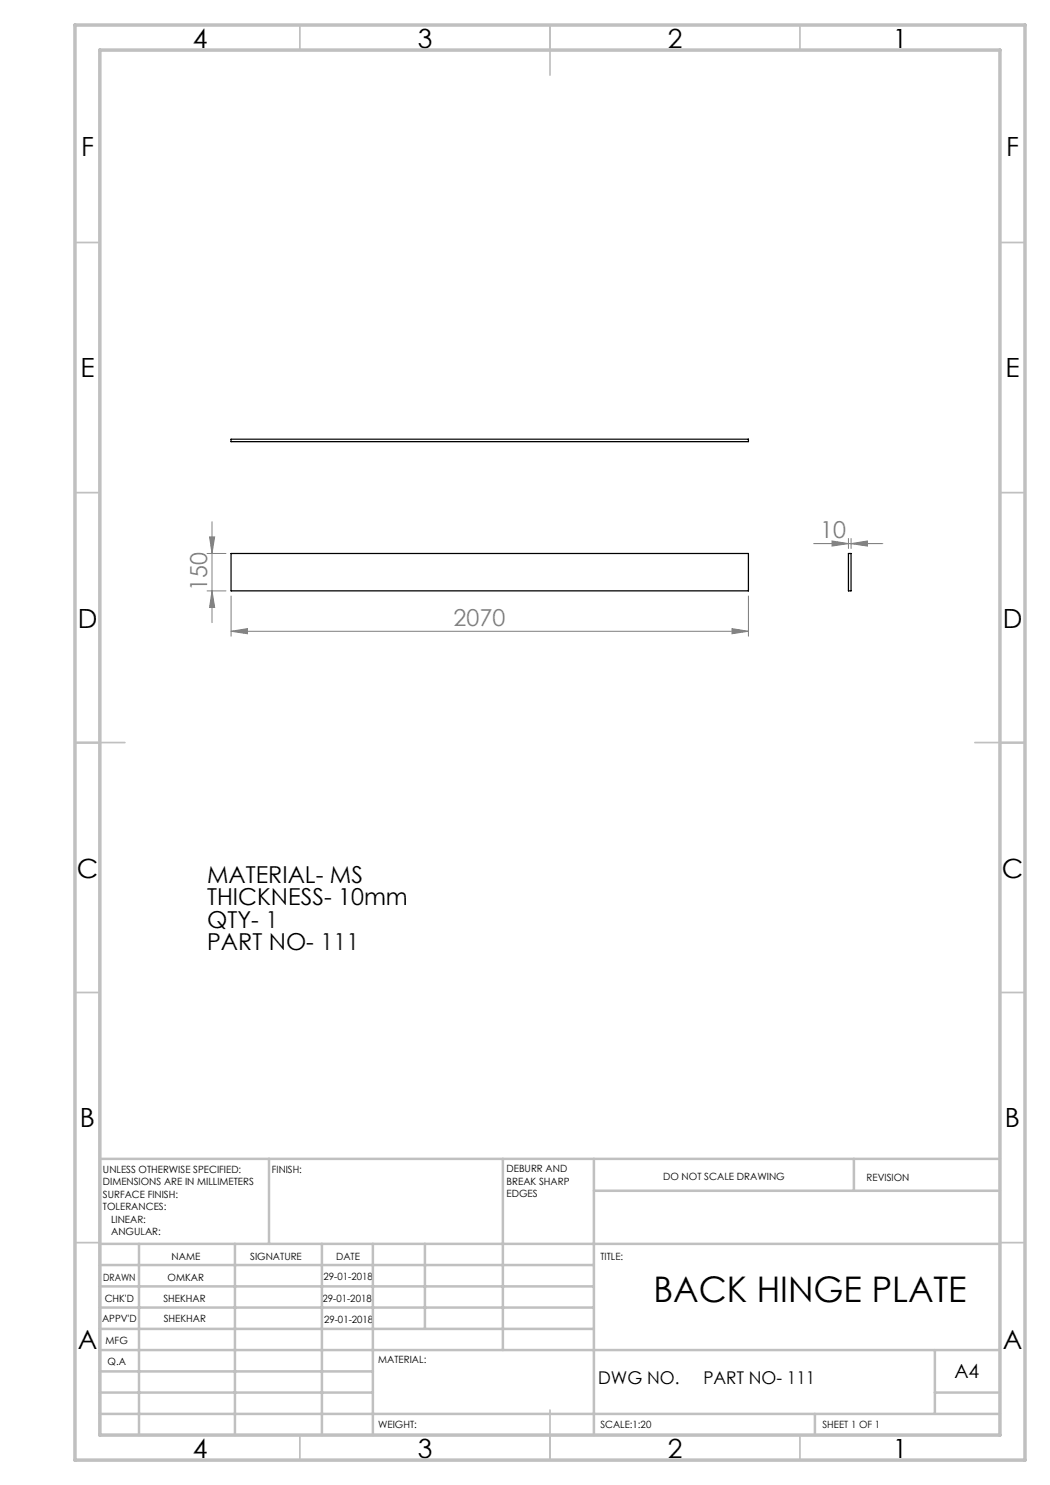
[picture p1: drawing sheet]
<svg xmlns="http://www.w3.org/2000/svg" width="210mm" height="297mm" viewBox="0 0 210 297" stroke-linecap="round" stroke-linejoin="round" font-family="sans-serif">
<g fill="none" stroke="#808080" stroke-width=".2">
<path d="M41.4 110.7h3.8M41.4 118.2h3.8M41.9 107.4h1l-.5 3.3zM42.4 118.2l.5 3.3h-1zM42.4 104.3v20.2M46.2 119.2v8M149.7 119.2v8M162.7 108.7h13.9M166.4 108.2l3.3 .5-3.3 .5zM169.7 107.7v2M170.2 108.7l3.3-.5v1zM170.2 107.7v2"/>
<path d="M46.2 126.3l3.3-.6v1zM46.2 126.3h103.5M146.4 125.7l3.3 .6-3.3 .4z"/>
</g>
<g fill="none" stroke="#c0c0c0" stroke-width=".35">
<path d="M60 5v5M110 5v10M160 5v5M15 48.5h5M200 48.5h5M15 98.5h5M200 98.5h5M15 148.5h10M195 148.5h10M15 198.5h5M200 198.5h5M15 248.5h5"/>
<path d="M200 248.5h5M60 287v5M110 282v10M160 287v5"/>
</g>
<g fill="none" stroke="#c0c0c0" stroke-width=".5">
<path d="M53.8 231.8v17M100.6 231.8v38.2M118.8 231.8v55.2M118.8 238.2h81.2M170.8 231.8v6.4M200 231.8h-180v55.2M20 248.8h180M20 257.3h98.8M20 253h98.8M27.8 248.8v38.2M47 248.8v38.2M64.4 248.8v38.2"/>
<path d="M74.6 248.8v38.2M85 248.8v17M20 265.8h98.8M20 261.5h98.8M20 278.5h54.6M20 274.3h54.6M20 270h180M187 278.5h13M187 270v12.8M20 282.8h180M163 282.8v4.2"/>
</g>
<path d="M15 5h190v287h-190zM20 10h180v277h-180z" fill="none" stroke="#c0c0c0" stroke-width=".7"/>
<g fill="#808080">
<path d="M46.2 126.3l3.3-.6v1zM146.4 125.7l3.3 .6-3.3 .4zM166.4 108.2l3.3 .5-3.3 .5zM170.2 108.7l3.3-.5v1z"/>
<path d="M41.9 107.4h1l-.5 3.3zM42.4 118.2l.5 3.3h-1z"/>
</g>
<path d="M46.2 87.8h103.5v.5h-103.5zM46.2 110.7h103.5v7.5h-103.5zM169.7 110.7h.5v7.5h-.5z" fill="none" stroke="#000" stroke-width=".25"/>
<text font-size="7.1" x="130.7" y="260.4">BACK HINGE PLATE</text>
<g font-size="5.3">
<text x="38.5" y="9.5">4</text>
<text x="83.5" y="9.5">3</text>
<text x="133.6" y="9.5">2</text>
<text x="178.6" y="9.5">1</text>
<text x="16.2" y="31.3">F</text>
<text x="201.2" y="31.3">F</text>
<text x="16.1" y="75.5">E</text>
<text x="201.1" y="75.5">E</text>
<text x="15.5" y="125.5">D</text>
<text x="200.5" y="125.5">D</text>
<text x="15.4" y="175.5">C</text>
<text x="200.4" y="175.5">C</text>
<text x="16" y="225.5">B</text>
<text x="201" y="225.5">B</text>
<text x="15.5" y="269.8">A</text>
<text x="200.5" y="269.8">A</text>
<text x="38.5" y="291.5">4</text>
<text x="83.5" y="291.5">3</text>
<text x="133.6" y="291.5">2</text>
<text x="178.6" y="291.5">1</text>
</g>
<g font-size="4.7" fill="#808080">
<text x="164" y="107.7">10</text>
<text x="41.4" y="118.2" transform="rotate(-90 41.4 118.2)">150</text>
<text x="90.7" y="125.2">2070</text>
</g>
<g font-size="4.7">
<text x="41.4" y="176.5">MATERIAL- MS</text>
<text x="41.4" y="181">THICKNESS- 10mm</text>
<text x="41.4" y="185.6">QTY- 1</text>
<text x="41.4" y="190.1">PART NO- 111</text>
</g>
<text font-size="3.9" x="190.9" y="275.5">A4</text>
<g font-size="3.5">
<text x="119.6" y="276.8">DWG NO.</text>
<text x="140.7" y="276.8">PART NO- 111</text>
</g>
<g font-size="2">
<text x="20.6" y="234.6">UNLESS OTHERWISE SPECIFIED:</text>
<text x="20.6" y="237.1">DIMENSIONS ARE IN MILLIMETERS</text>
<text x="20.6" y="239.6">SURFACE FINISH:</text>
<text x="54.4" y="234.6">FINISH:</text>
<text x="101.3" y="234.5">DEBURR AND</text>
<text x="101.3" y="237">BREAK SHARP</text>
<text x="101.3" y="239.5">EDGES</text>
<text x="132.6" y="236">DO NOT SCALE DRAWING</text>
<text x="173.3" y="236.2">REVISION</text>
<text x="20.6" y="242.1">TOLERANCES:</text>
<text x="22.2" y="244.6">LINEAR:</text>
<text x="22.2" y="247.1">ANGULAR:</text>
<text x="34.3" y="252">NAME</text>
<text x="50" y="251.9">SIGNATURE</text>
<text x="67.2" y="251.9">DATE</text>
<text x="120.1" y="251.9">TITLE:</text>
<text x="20.6" y="256.1">DRAWN</text>
<text x="33.5" y="256.1">OMKAR</text>
<text x="64.7" y="255.9">29-01-2018</text>
<text x="20.9" y="260.3">CHK'D</text>
<text x="32.7" y="260.3">SHEKHAR</text>
<text x="64.5" y="260.3">29-01-2018</text>
<text x="20.4" y="264.4">APPV'D</text>
<text x="21.1" y="268.8">MFG</text>
<text x="32.8" y="264.4">SHEKHAR</text>
<text x="64.8" y="264.6">29-01-2018</text>
<text x="21.5" y="273">Q.A</text>
<text x="75.6" y="272.5">MATERIAL:</text>
<text x="75.6" y="285.5">WEIGHT:</text>
<text x="120.1" y="285.6">SCALE:1:20</text>
<text x="164.5" y="285.6">SHEET 1 OF 1</text>
</g>
</svg>
